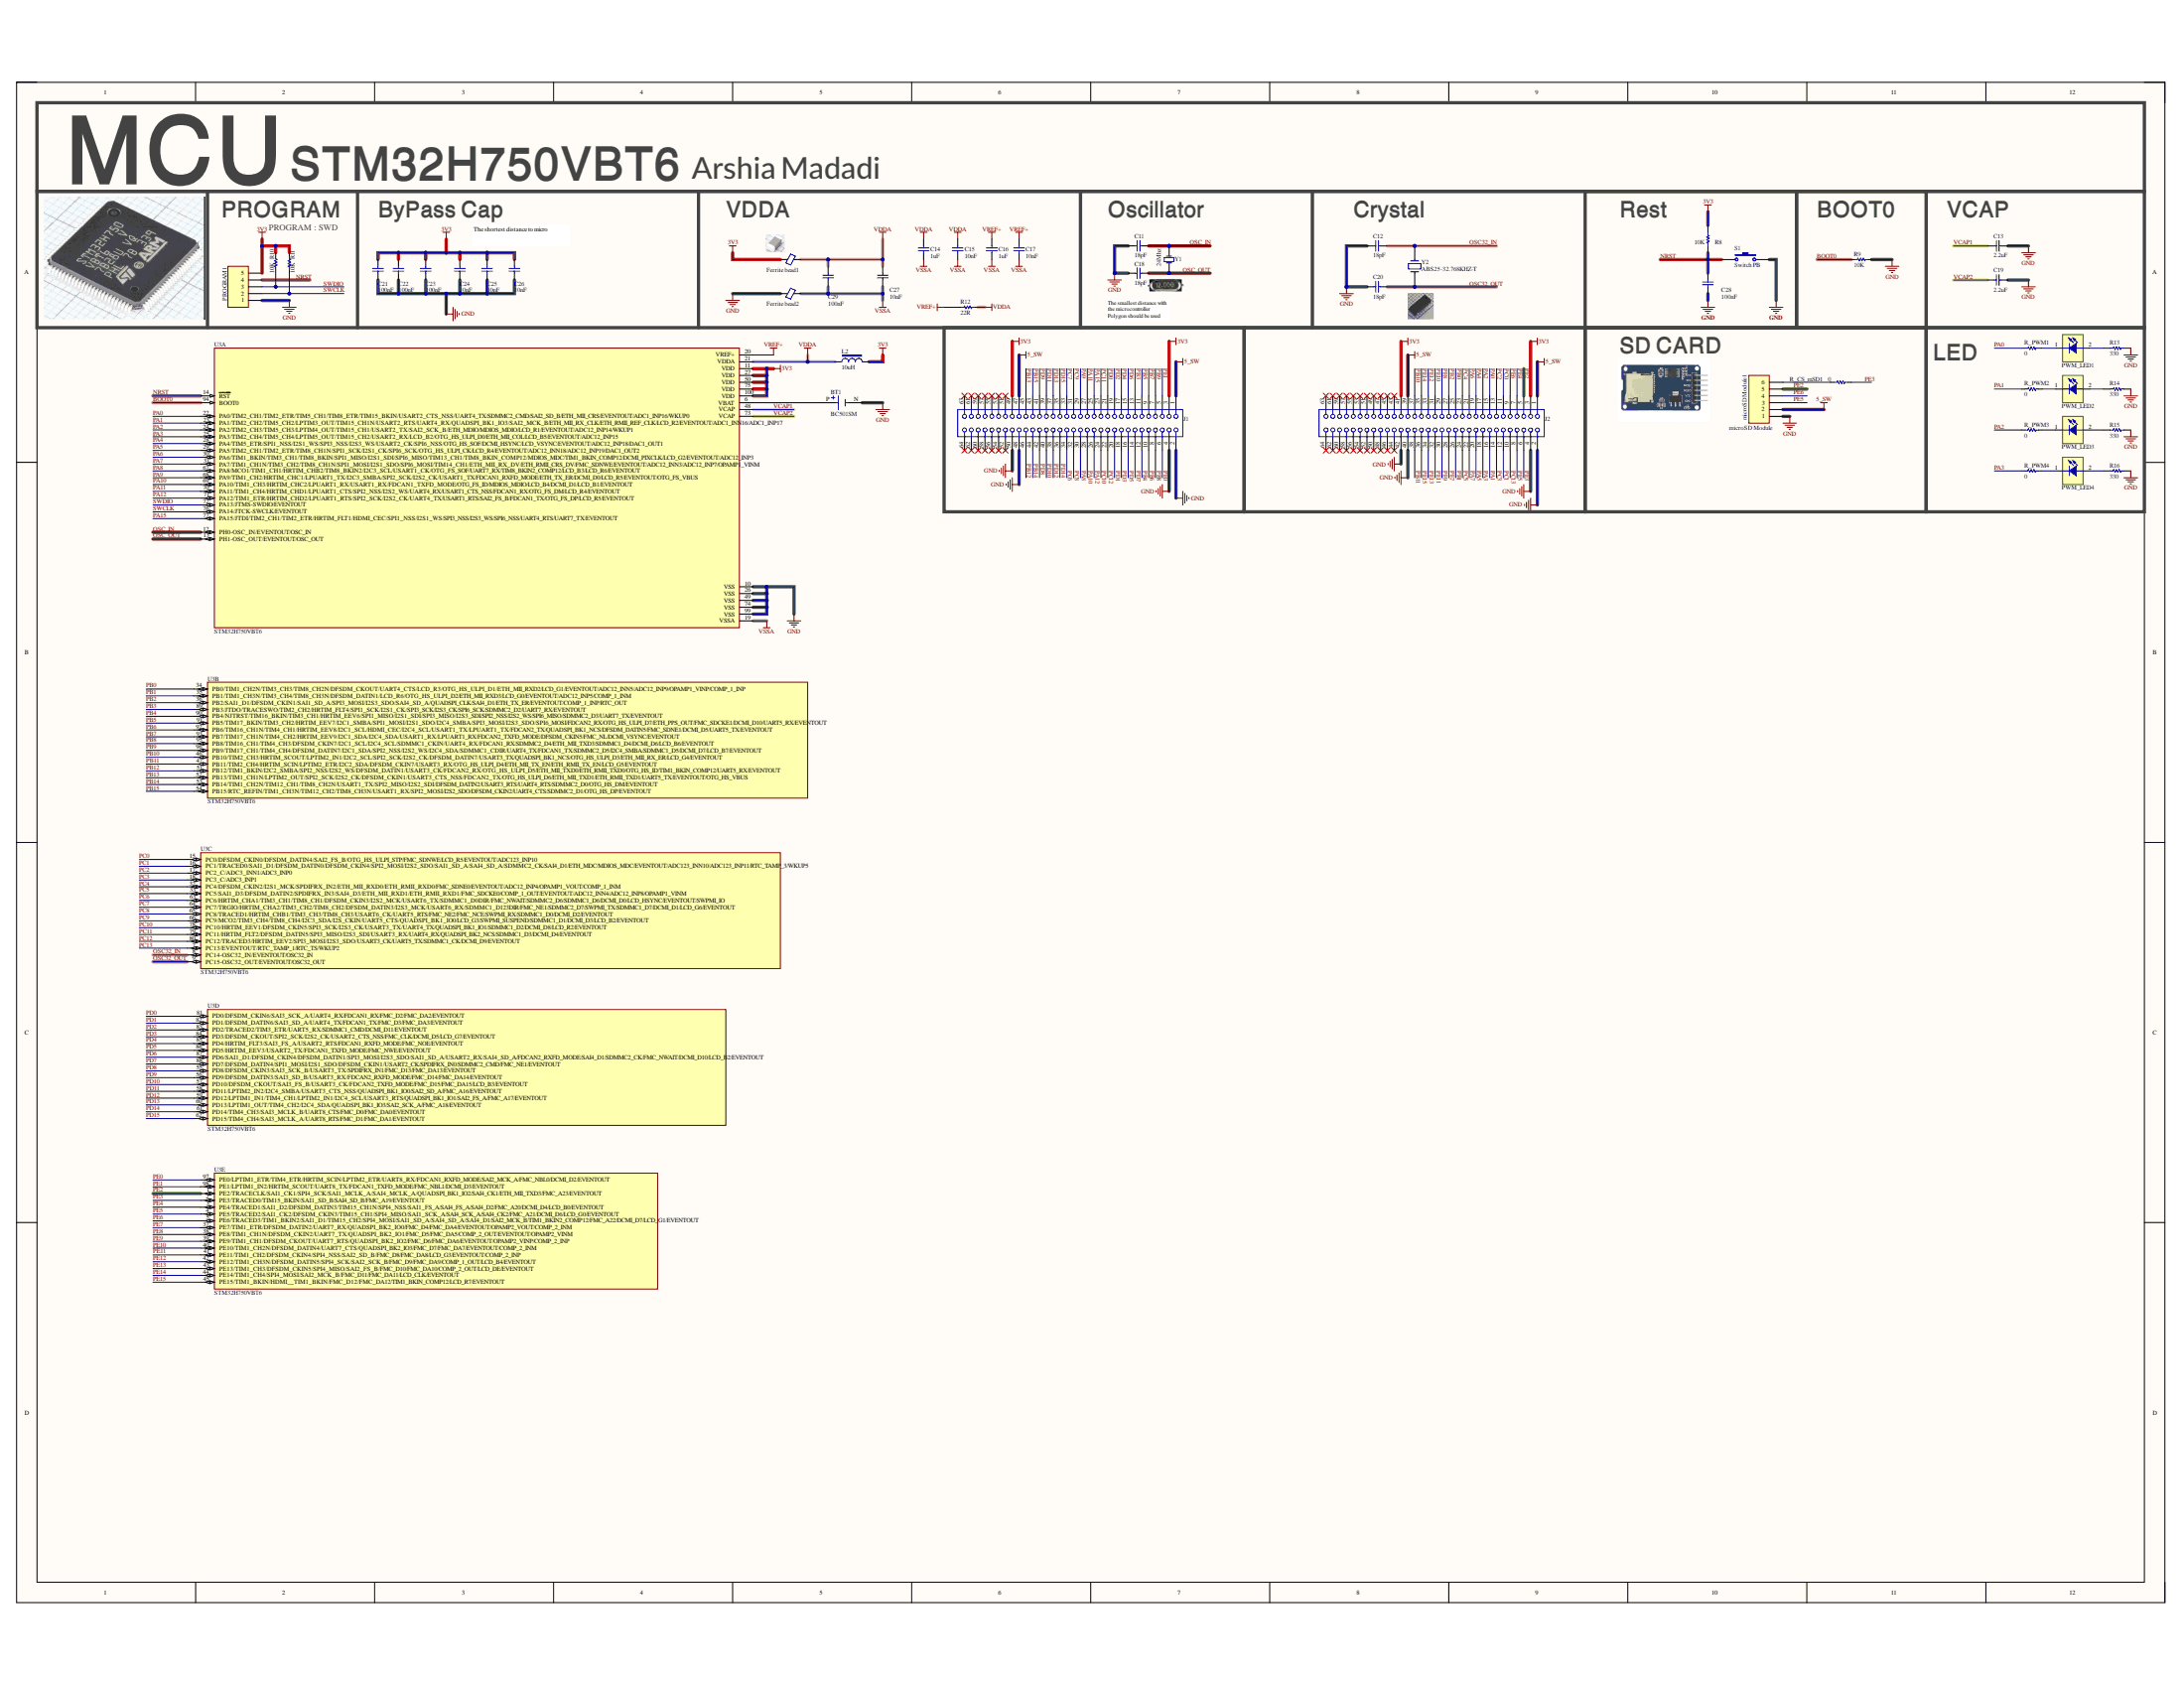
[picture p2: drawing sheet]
# Altium project OnePiece_Board.PrjPcb
2 sheets, 49 parts. Net scope: global (net labels, ports and power ports of the same name join across sheets).
Board file: OnePiece_Board.PcbDoc
Sheets:
  Power.SchDoc
  MCU_STM32H750VBT6.SchDoc

## Sheet Power.SchDoc
size 381 x 241 mm; SheetNumber: 1; SheetTotal: 1

## Sheet MCU_STM32H750VBT6.SchDoc
size A1; SheetNumber: 2; SheetTotal: 2

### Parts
BT1  BC501SM  [BAT_BC501SM]
C11  18pF  [MY_CAP_SMD_0603]
C12  18pF  [MY_CAP_SMD_0603]
C13  2.2uF  [MY_CAP_SMD_0603]
C14  1uF  [MY_CAP_SMD_0603]
C15  10nF  [MY_CAP_SMD_0603]
C16  1uF  [MY_CAP_SMD_0603]
C17  10nF  [MY_CAP_SMD_0603]
C18  18pF  [MY_CAP_SMD_0603]
C19  2.2uF  [MY_CAP_SMD_0603]
C20  18pF  [MY_CAP_SMD_0603]
C21  100nF  [MY_CAP_SMD_0603]
C22  100nF  [MY_CAP_SMD_0603]
C23  100nF  [MY_CAP_SMD_0603]
C24  10nF  [MY_CAP_SMD_0603]
C25  10nF  [MY_CAP_SMD_0603]
C26  10nF  [MY_CAP_SMD_0603]
C27  10nF  [MY_CAP_SMD_0603]
C28  100nF  [MY_CAP_SMD_0603]
C29  100nF  [MY_CAP_SMD_0603]
Ferrite_bead1  Ferrite Bead SMD  [FB1206]  (value not drawn)
Ferrite_bead2  Ferrite Bead SMD  [FB1206]  (value not drawn)
J1  61306421821  [61306421821]  (value not drawn)
J2  61306421821  [61306421821]  (value not drawn)
L2  10uH  [10UH]
microSD_Module1  microSD Module  [HDR1X6-1]
PROGRAM1  Header 5  [My_1X05]  (value not drawn)
PWM_LED1  SMD 1206 LED  [LED 1206]  (value not drawn)
PWM_LED2  SMD 1206 LED  [LED 1206]  (value not drawn)
PWM_LED3  SMD 1206 LED  [LED 1206]  (value not drawn)
PWM_LED4  SMD 1206 LED  [LED 1206]  (value not drawn)
R8  10K  [RESC4817X04N]
R9  10K  [0805]
R10  10K  [0805]
R11  10K  [0805]
R12  22R  [0805]
R13  330  [RESC3413X04N]
R14  330  [RESC3413X04N]
R15  330  [RESC3413X04N]
R16  330  [RESC3413X04N]
R_CS_mSD1  0  [0805]
R_PWM1  0  [0805]
R_PWM2  0  [0805]
R_PWM3  0  [0805]
R_PWM4  0  [0805]
S1  Switch PB  [SW-PB]
U3  STM32H750VBT6  [QFP50P1600X1600X160-100N]  (parts A,B,C,D,E of 5)
Y1  24Mhz  [Crystal]
Y2  ABS25-32.768KHZ-T  [MY_CRYSTAL_SMD 6 X 3.3]

### Blocks framed on the sheet
MCU: C11-C27 C29 Ferrite_bead1 Ferrite_bead2 PROGRAM1 R10-R12 Y1 Y2
Rest: C28 R8 S1
BOOT0: R9
SD CARD: microSD_Module1 R_CS_mSD1
LED: PWM_LED1-PWM_LED4 R13-R16 R_PWM1-R_PWM4

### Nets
3V3: C21.1 C22.1 C23.1 C24.1 C25.1 C26.1 Ferrite_bead1.1 J1.3 J1.49 J2.3 J2.41 L2.1 PROGRAM1.5 R8.2 R10.2 R11.2 U3.11(VDD) U3.27(VDD) U3.50(VDD) U3.75(VDD) U3.100(VDD)
5_SW: J1.1 J1.47 J2.1 J2.39 microSD_Module1.2
GND: BT1.N(NEG) C11.1 C12.1 C13.2 C18.1 C19.2 C20.1 C21.2 C22.2 C23.2 C24.2 C25.2 C26.2 C28.2 Ferrite_bead2.1 J1.2 J1.4 J1.48 J1.50 J2.2 J2.4 J2.40 J2.42 microSD_Module1.1 PROGRAM1.1 R9.2 R13.1 R14.1 R15.1 R16.1 S1.2 U3.10(VSS) U3.26(VSS) U3.49(VSS) U3.74(VSS) U3.99(VSS)
VDDA: C14.1 C15.1 C27.1 C29.1 Ferrite_bead1.2 L2.2 R12.2 U3.21(VDDA)
VREF+: C16.1 C17.1 R12.1 U3.20(VREF+)
VSSA: C14.2 C15.2 C16.2 C17.2 C27.2 C29.2 Ferrite_bead2.2 U3.19(VSSA)
BOOT0: R9.1 U3.94(BOOT0)
NRST: C28.1 PROGRAM1.4 R8.1 S1.1 U3.14(~{RST})
OSC32_IN: C12.2 U3.8(PC14-OSC32_IN/EVENTOUT/OSC32_IN) Y2.4
OSC32_OUT: C20.2 U3.9(PC15-OSC32_OUT/EVENTOUT/OSC32_OUT) Y2.2
OSC_IN: C11.2 U3.12(PH0-OSC_IN/EVENTOUT/OSC_IN) Y1.2(OSC2)
OSC_OUT: C18.2 U3.13(PH1-OSC_OUT/EVENTOUT/OSC_OUT) Y1.1(OSC1)
PA0: J2.15 R_PWM1.1 U3.22(PA0/TIM2_CH1/TIM2_ETR/TIM5_CH1/TIM8_ETR/TIM15_BKIN/USART2_CTS_NSS/UART4_TX/SDMMC2_CMD/SAI2_SD_B/ETH_MII_CRS/EVENTOUT/ADC1_INP16/WKUP0)
PA1: J2.16 R_PWM2.1 U3.23(PA1/TIM2_CH2/TIM5_CH2/LPTIM3_OUT/TIM15_CH1N/USART2_RTS/UART4_RX/QUADSPI_BK1_IO3/SAI2_MCK_B/ETH_MII_RX_CLK/ETH_RMII_REF_CLK/LCD_R2/EVENTOUT/ADC1_INN16/ADC1_INP17)
PA2: J2.17 R_PWM3.1 U3.24(PA2/TIM2_CH3/TIM5_CH3/LPTIM4_OUT/TIM15_CH1/USART2_TX/SAI2_SCK_B/ETH_MDIO/MDIOS_MDIO/LCD_R1/EVENTOUT/ADC12_INP14/WKUP1)
PA3: J2.18 R_PWM4.1 U3.25(PA3/TIM2_CH4/TIM5_CH4/LPTIM5_OUT/TIM15_CH2/USART2_RX/LCD_B2/OTG_HS_ULPI_D0/ETH_MII_COL/LCD_B5/EVENTOUT/ADC12_INP15)
PA4: J2.19 U3.28(PA4/TIM5_ETR/SPI1_NSS/I2S1_WS/SPI3_NSS/I2S3_WS/USART2_CK/SPI6_NSS/OTG_HS_SOF/DCMI_HSYNC/LCD_VSYNC/EVENTOUT/ADC12_INP18/DAC1_OUT1)
PA5: J2.20 U3.29(PA5/TIM2_CH1/TIM2_ETR/TIM8_CH1N/SPI1_SCK/I2S1_CK/SPI6_SCK/OTG_HS_ULPI_CK/LCD_R4/EVENTOUT/ADC12_INN18/ADC12_INP19/DAC1_OUT2)
PA6: J2.21 U3.30(PA6/TIM1_BKIN/TIM3_CH1/TIM8_BKIN/SPI1_MISO/I2S1_SDI/SPI6_MISO/TIM13_CH1/TIM8_BKIN_COMP12/MDIOS_MDC/TIM1_BKIN_COMP12/DCMI_PIXCLK/LCD_G2/EVENTOUT/ADC12_INP3)
PA7: J2.22 U3.31(PA7/TIM1_CH1N/TIM3_CH2/TIM8_CH1N/SPI1_MOSI/I2S1_SDO/SPI6_MOSI/TIM14_CH1/ETH_MII_RX_DV/ETH_RMII_CRS_DV/FMC_SDNWE/EVENTOUT/ADC12_INN3/ADC12_INP7/OPAMP1_VINM)
PA8: J1.30 U3.67(PA8/MCO1/TIM1_CH1/HRTIM_CHB2/TIM8_BKIN2/I2C3_SCL/USART1_CK/OTG_FS_SOF/UART7_RX/TIM8_BKIN2_COMP12/LCD_B3/LCD_R6/EVENTOUT)
PA9: J1.29 U3.68(PA9/TIM1_CH2/HRTIM_CHC1/LPUART1_TX/I2C3_SMBA/SPI2_SCK/I2S2_CK/USART1_TX/FDCAN1_RXFD_MODE/ETH_TX_ER/DCMI_D0/LCD_R5/EVENTOUT/OTG_FS_VBUS)
PA10: J1.28 U3.69(PA10/TIM1_CH3/HRTIM_CHC2/LPUART1_RX/USART1_RX/FDCAN1_TXFD_MODE/OTG_FS_ID/MDIOS_MDIO/LCD_B4/DCMI_D1/LCD_B1/EVENTOUT)
PA11: J1.27 U3.70(PA11/TIM1_CH4/HRTIM_CHD1/LPUART1_CTS/SPI2_NSS/I2S2_WS/UART4_RX/USART1_CTS_NSS/FDCAN1_RX/OTG_FS_DM/LCD_R4/EVENTOUT)
PA12: J1.26 U3.71(PA12/TIM1_ETR/HRTIM_CHD2/LPUART1_RTS/SPI2_SCK/I2S2_CK/UART4_TX/USART1_RTS/SAI2_FS_B/FDCAN1_TX/OTG_FS_DP/LCD_R5/EVENTOUT)
PA15: J1.25 U3.77(PA15/JTDI/TIM2_CH1/TIM2_ETR/HRTIM_FLT1/HDMI_CEC/SPI1_NSS/I2S1_WS/SPI3_NSS/I2S3_WS/SPI6_NSS/UART4_RTS/UART7_TX/EVENTOUT)
PB0: J2.25 U3.34(PB0/TIM1_CH2N/TIM3_CH3/TIM8_CH2N/DFSDM_CKOUT/UART4_CTS/LCD_R3/OTG_HS_ULPI_D1/ETH_MII_RXD2/LCD_G1/EVENTOUT/ADC12_INN5/ADC12_INP9/OPAMP1_VINP/COMP_1_INP)
PB1: J2.26 U3.35(PB1/TIM1_CH3N/TIM3_CH4/TIM8_CH3N/DFSDM_DATIN1/LCD_R6/OTG_HS_ULPI_D2/ETH_MII_RXD3/LCD_G0/EVENTOUT/ADC12_INP5/COMP_1_INM)
PB2: J2.27 U3.36(PB2/SAI1_D1/DFSDM_CKIN1/SAI1_SD_A/SPI3_MOSI/I2S3_SDO/SAI4_SD_A/QUADSPI_CLK/SAI4_D1/ETH_TX_ER/EVENTOUT/COMP_1_INP/RTC_OUT)
PB3: J1.13 U3.89(PB3/JTDO/TRACESWO/TIM2_CH2/HRTIM_FLT4/SPI1_SCK/I2S1_CK/SPI3_SCK/I2S3_CK/SPI6_SCK/SDMMC2_D2/UART7_RX/EVENTOUT)
PB4: J1.12 U3.90(PB4/NJTRST/TIM16_BKIN/TIM3_CH1/HRTIM_EEV6/SPI1_MISO/I2S1_SDI/SPI3_MISO/I2S3_SDI/SPI2_NSS/I2S2_WS/SPI6_MISO/SDMMC2_D3/UART7_TX/EVENTOUT)
PB5: J1.11 U3.91(PB5/TIM17_BKIN/TIM3_CH2/HRTIM_EEV7/I2C1_SMBA/SPI1_MOSI/I2S1_SDO/I2C4_SMBA/SPI3_MOSI/I2S3_SDO/SPI6_MOSI/FDCAN2_RX/OTG_HS_ULPI_D7/ETH_PPS_OUT/FMC_SDCKE1/DCMI_D10/UART5_RX/EVENTOUT)
PB6: J1.10 U3.92(PB6/TIM16_CH1N/TIM4_CH1/HRTIM_EEV8/I2C1_SCL/HDMI_CEC/I2C4_SCL/USART1_TX/LPUART1_TX/FDCAN2_TX/QUADSPI_BK1_NCS/DFSDM_DATIN5/FMC_SDNE1/DCMI_D5/UART5_TX/EVENTOUT)
PB7: J1.9 U3.93(PB7/TIM17_CH1N/TIM4_CH2/HRTIM_EEV9/I2C1_SDA/I2C4_SDA/USART1_RX/LPUART1_RX/FDCAN2_TXFD_MODE/DFSDM_CKIN5/FMC_NL/DCMI_VSYNC/EVENTOUT)
PB8: J1.8 U3.95(PB8/TIM16_CH1/TIM4_CH3/DFSDM_CKIN7/I2C1_SCL/I2C4_SCL/SDMMC1_CKIN/UART4_RX/FDCAN1_RX/SDMMC2_D4/ETH_MII_TXD3/SDMMC1_D4/DCMI_D6/LCD_B6/EVENTOUT)
PB9: J1.7 U3.96(PB9/TIM17_CH1/TIM4_CH4/DFSDM_DATIN7/I2C1_SDA/SPI2_NSS/I2S2_WS/I2C4_SDA/SDMMC1_CDIR/UART4_TX/FDCAN1_TX/SDMMC2_D5/I2C4_SMBA/SDMMC1_D5/DCMI_D7/LCD_B7/EVENTOUT)
PB10: J2.37 U3.46(PB10/TIM2_CH3/HRTIM_SCOUT/LPTIM2_IN1/I2C2_SCL/SPI2_SCK/I2S2_CK/DFSDM_DATIN7/USART3_TX/QUADSPI_BK1_NCS/OTG_HS_ULPI_D3/ETH_MII_RX_ER/LCD_G4/EVENTOUT)
PB11: J2.38 U3.47(PB11/TIM2_CH4/HRTIM_SCIN/LPTIM2_ETR/I2C2_SDA/DFSDM_CKIN7/USART3_RX/OTG_HS_ULPI_D4/ETH_MII_TX_EN/ETH_RMII_TX_EN/LCD_G5/EVENTOUT)
PB12: J1.46 U3.51(PB12/TIM1_BKIN/I2C2_SMBA/SPI2_NSS/I2S2_WS/DFSDM_DATIN1/USART3_CK/FDCAN2_RX/OTG_HS_ULPI_D5/ETH_MII_TXD0/ETH_RMII_TXD0/OTG_HS_ID/TIM1_BKIN_COMP12/UART5_RX/EVENTOUT)
PB13: J1.45 U3.52(PB13/TIM1_CH1N/LPTIM2_OUT/SPI2_SCK/I2S2_CK/DFSDM_CKIN1/USART3_CTS_NSS/FDCAN2_TX/OTG_HS_ULPI_D6/ETH_MII_TXD1/ETH_RMII_TXD1/UART5_TX/EVENTOUT/OTG_HS_VBUS)
PB14: J1.44 U3.53(PB14/TIM1_CH2N/TIM12_CH1/TIM8_CH2N/USART1_TX/SPI2_MISO/I2S2_SDI/DFSDM_DATIN2/USART3_RTS/UART4_RTS/SDMMC2_D0/OTG_HS_DM/EVENTOUT)
PB15: J1.43 U3.54(PB15/RTC_REFIN/TIM1_CH3N/TIM12_CH2/TIM8_CH3N/USART1_RX/SPI2_MOSI/I2S2_SDO/DFSDM_CKIN2/UART4_CTS/SDMMC2_D1/OTG_HS_DP/EVENTOUT)
PC0: J2.11 U3.15(PC0/DFSDM_CKIN0/DFSDM_DATIN4/SAI2_FS_B/OTG_HS_ULPI_STP/FMC_SDNWE/LCD_R5/EVENTOUT/ADC123_INP10)
PC1: J2.12 U3.16(PC1/TRACED0/SAI1_D1/DFSDM_DATIN0/DFSDM_CKIN4/SPI2_MOSI/I2S2_SDO/SAI1_SD_A/SAI4_SD_A/SDMMC2_CK/SAI4_D1/ETH_MDC/MDIOS_MDC/EVENTOUT/ADC123_INN10/ADC123_INP11/RTC_TAMP_3/WKUP5)
PC2: J2.13 U3.17(PC2_C/ADC3_INN1/ADC3_INP0)
PC3: J2.14 U3.18(PC3_C/ADC3_INP1)
PC4: J2.23 U3.32(PC4/DFSDM_CKIN2/I2S1_MCK/SPDIFRX_IN2/ETH_MII_RXD0/ETH_RMII_RXD0/FMC_SDNE0/EVENTOUT/ADC12_INP4/OPAMP1_VOUT/COMP_1_INM)
PC5: J2.24 U3.33(PC5/SAI1_D3/DFSDM_DATIN2/SPDIFRX_IN3/SAI4_D3/ETH_MII_RXD1/ETH_RMII_RXD1/FMC_SDCKE0/COMP_1_OUT/EVENTOUT/ADC12_INN4/ADC12_INP8/OPAMP1_VINM)
PC6: J1.34 U3.63(PC6/HRTIM_CHA1/TIM3_CH1/TIM8_CH1/DFSDM_CKIN3/I2S2_MCK/USART6_TX/SDMMC1_D0DIR/FMC_NWAIT/SDMMC2_D6/SDMMC1_D6/DCMI_D0/LCD_HSYNC/EVENTOUT/SWPMI_IO)
PC7: J1.33 U3.64(PC7/TRGIO/HRTIM_CHA2/TIM3_CH2/TIM8_CH2/DFSDM_DATIN3/I2S3_MCK/USART6_RX/SDMMC1_D123DIR/FMC_NE1/SDMMC2_D7/SWPMI_TX/SDMMC1_D7/DCMI_D1/LCD_G6/EVENTOUT)
PC8: J1.32 U3.65(PC8/TRACED1/HRTIM_CHB1/TIM3_CH3/TIM8_CH3/USART6_CK/UART5_RTS/FMC_NE2/FMC_NCE/SWPMI_RX/SDMMC1_D0/DCMI_D2/EVENTOUT)
PC9: J1.31 U3.66(PC9/MCO2/TIM3_CH4/TIM8_CH4/I2C3_SDA/I2S_CKIN/UART5_CTS/QUADSPI_BK1_IO0/LCD_G3/SWPMI_SUSPEND/SDMMC1_D1/DCMI_D3/LCD_B2/EVENTOUT)
PC10: J1.24 U3.78(PC10/HRTIM_EEV1/DFSDM_CKIN5/SPI3_SCK/I2S3_CK/USART3_TX/UART4_TX/QUADSPI_BK1_IO1/SDMMC1_D2/DCMI_D8/LCD_R2/EVENTOUT)
PC11: J1.23 U3.79(PC11/HRTIM_FLT2/DFSDM_DATIN5/SPI3_MISO/I2S3_SDI/USART3_RX/UART4_RX/QUADSPI_BK2_NCS/SDMMC1_D3/DCMI_D4/EVENTOUT)
PC12: J1.22 U3.80(PC12/TRACED3/HRTIM_EEV2/SPI3_MOSI/I2S3_SDO/USART3_CK/UART5_TX/SDMMC1_CK/DCMI_D9/EVENTOUT)
PC13: J2.10 U3.7(PC13/EVENTOUT/RTC_TAMP_1/RTC_TS/WKUP2)
PD0: J1.21 U3.81(PD0/DFSDM_CKIN6/SAI3_SCK_A/UART4_RX/FDCAN1_RX/FMC_D2/FMC_DA2/EVENTOUT)
PD1: J1.20 U3.82(PD1/DFSDM_DATIN6/SAI3_SD_A/UART4_TX/FDCAN1_TX/FMC_D3/FMC_DA3/EVENTOUT)
PD2: J1.19 U3.83(PD2/TRACED2/TIM3_ETR/UART5_RX/SDMMC1_CMD/DCMI_D11/EVENTOUT)
PD3: J1.18 U3.84(PD3/DFSDM_CKOUT/SPI2_SCK/I2S2_CK/USART2_CTS_NSS/FMC_CLK/DCMI_D5/LCD_G7/EVENTOUT)
PD4: J1.17 U3.85(PD4/HRTIM_FLT3/SAI3_FS_A/USART2_RTS/FDCAN1_RXFD_MODE/FMC_NOE/EVENTOUT)
PD5: J1.16 U3.86(PD5/HRTIM_EEV3/USART2_TX/FDCAN1_TXFD_MODE/FMC_NWE/EVENTOUT)
PD6: J1.15 U3.87(PD6/SAI1_D1/DFSDM_CKIN4/DFSDM_DATIN1/SPI3_MOSI/I2S3_SDO/SAI1_SD_A/USART2_RX/SAI4_SD_A/FDCAN2_RXFD_MODE/SAI4_D1/SDMMC2_CK/FMC_NWAIT/DCMI_D10/LCD_B2/EVENTOUT)
PD7: J1.14 U3.88(PD7/DFSDM_DATIN4/SPI1_MOSI/I2S1_SDO/DFSDM_CKIN1/USART2_CK/SPDIFRX_IN0/SDMMC2_CMD/FMC_NE1/EVENTOUT)
PD8: J1.42 U3.55(PD8/DFSDM_CKIN3/SAI3_SCK_B/USART3_TX/SPDIFRX_IN1/FMC_D13/FMC_DA13/EVENTOUT)
PD9: J1.41 U3.56(PD9/DFSDM_DATIN3/SAI3_SD_B/USART3_RX/FDCAN2_RXFD_MODE/FMC_D14/FMC_DA14/EVENTOUT)
PD10: J1.40 U3.57(PD10/DFSDM_CKOUT/SAI3_FS_B/USART3_CK/FDCAN2_TXFD_MODE/FMC_D15/FMC_DA15/LCD_B3/EVENTOUT)
PD11: J1.39 U3.58(PD11/LPTIM2_IN2/I2C4_SMBA/USART3_CTS_NSS/QUADSPI_BK1_IO0/SAI2_SD_A/FMC_A16/EVENTOUT)
PD12: J1.38 U3.59(PD12/LPTIM1_IN1/TIM4_CH1/LPTIM2_IN1/I2C4_SCL/USART3_RTS/QUADSPI_BK1_IO1/SAI2_FS_A/FMC_A17/EVENTOUT)
PD13: J1.37 U3.60(PD13/LPTIM1_OUT/TIM4_CH2/I2C4_SDA/QUADSPI_BK1_IO3/SAI2_SCK_A/FMC_A18/EVENTOUT)
PD14: J1.36 U3.61(PD14/TIM4_CH3/SAI3_MCLK_B/UART8_CTS/FMC_D0/FMC_DA0/EVENTOUT)
PD15: J1.35 U3.62(PD15/TIM4_CH4/SAI3_MCLK_A/UART8_RTS/FMC_D1/FMC_DA1/EVENTOUT)
PE0: J1.6 U3.97(PE0/LPTIM1_ETR/TIM4_ETR/HRTIM_SCIN/LPTIM2_ETR/UART8_RX/FDCAN1_RXFD_MODE/SAI2_MCK_A/FMC_NBL0/DCMI_D2/EVENTOUT)
PE1: J1.5 U3.98(PE1/LPTIM1_IN2/HRTIM_SCOUT/UART8_TX/FDCAN1_TXFD_MODE/FMC_NBL1/DCMI_D3/EVENTOUT)
PE2: J2.5 microSD_Module1.5 U3.1(PE2/TRACECLK/SAI1_CK1/SPI4_SCK/SAI1_MCLK_A/SAI4_MCLK_A/QUADSPI_BK1_IO2/SAI4_CK1/ETH_MII_TXD3/FMC_A23/EVENTOUT)
PE3: J2.6 R_CS_mSD1.1 U3.2(PE3/TRACED0/TIM15_BKIN/SAI1_SD_B/SAI4_SD_B/FMC_A19/EVENTOUT)
PE4: J2.7 U3.3(PE4/TRACED1/SAI1_D2/DFSDM_DATIN3/TIM15_CH1N/SPI4_NSS/SAI1_FS_A/SAI4_FS_A/SAI4_D2/FMC_A20/DCMI_D4/LCD_B0/EVENTOUT)
PE5: J2.8 microSD_Module1.3 U3.4(PE5/TRACED2/SAI1_CK2/DFSDM_CKIN3/TIM15_CH1/SPI4_MISO/SAI1_SCK_A/SAI4_SCK_A/SAI4_CK2/FMC_A21/DCMI_D6/LCD_G0/EVENTOUT)
PE6: J2.9 microSD_Module1.4 U3.5(PE6/TRACED3/TIM1_BKIN2/SAI1_D1/TIM15_CH2/SPI4_MOSI/SAI1_SD_A/SAI4_SD_A/SAI4_D1/SAI2_MCK_B/TIM1_BKIN2_COMP12/FMC_A22/DCMI_D7/LCD_G1/EVENTOUT)
PE7: J2.28 U3.37(PE7/TIM1_ETR/DFSDM_DATIN2/UART7_RX/QUADSPI_BK2_IO0/FMC_D4/FMC_DA4/EVENTOUT/OPAMP2_VOUT/COMP_2_INM)
PE8: J2.29 U3.38(PE8/TIM1_CH1N/DFSDM_CKIN2/UART7_TX/QUADSPI_BK2_IO1/FMC_D5/FMC_DA5/COMP_2_OUT/EVENTOUT/OPAMP2_VINM)
PE9: J2.30 U3.39(PE9/TIM1_CH1/DFSDM_CKOUT/UART7_RTS/QUADSPI_BK2_IO2/FMC_D6/FMC_DA6/EVENTOUT/OPAMP2_VINP/COMP_2_INP)
PE10: J2.31 U3.40(PE10/TIM1_CH2N/DFSDM_DATIN4/UART7_CTS/QUADSPI_BK2_IO3/FMC_D7/FMC_DA7/EVENTOUT/COMP_2_INM)
PE11: J2.32 U3.41(PE11/TIM1_CH2/DFSDM_CKIN4/SPI4_NSS/SAI2_SD_B/FMC_D8/FMC_DA8/LCD_G3/EVENTOUT/COMP_2_INP)
PE12: J2.33 U3.42(PE12/TIM1_CH3N/DFSDM_DATIN5/SPI4_SCK/SAI2_SCK_B/FMC_D9/FMC_DA9/COMP_1_OUT/LCD_B4/EVENTOUT)
PE13: J2.34 U3.43(PE13/TIM1_CH3/DFSDM_CKIN5/SPI4_MISO/SAI2_FS_B/FMC_D10/FMC_DA10/COMP_2_OUT/LCD_DE/EVENTOUT)
PE14: J2.35 U3.44(PE14/TIM1_CH4/SPI4_MOSI/SAI2_MCK_B/FMC_D11/FMC_DA11/LCD_CLK/EVENTOUT)
PE15: J2.36 U3.45(PE15/TIM1_BKIN/HDMI__TIM1_BKIN/FMC_D12/FMC_DA12/TIM1_BKIN_COMP12/LCD_R7/EVENTOUT)
SWCLK: PROGRAM1.2 R11.1 U3.76(PA14/JTCK-SWCLK/EVENTOUT)
SWDIO: PROGRAM1.3 R10.1 U3.72(PA13/JTMS-SWDIO/EVENTOUT)
VCAP1: C13.1 U3.48(VCAP)
VCAP2: C19.1 U3.73(VCAP)
NetBT1_P: BT1.P(POS) U3.6(VBAT)
NetmicroSD_Module1_6: microSD_Module1.6 R_CS_mSD1.2
NetPWM_LED1_1: PWM_LED1.1 R_PWM1.2
NetPWM_LED1_2: PWM_LED1.2 R13.2
NetPWM_LED2_1: PWM_LED2.1 R_PWM2.2
NetPWM_LED2_2: PWM_LED2.2 R14.2
NetPWM_LED3_1: PWM_LED3.1 R_PWM3.2
NetPWM_LED3_2: PWM_LED3.2 R15.2
NetPWM_LED4_1: PWM_LED4.1 R_PWM4.2
NetPWM_LED4_2: PWM_LED4.2 R16.2

Not connected (* = marked no-connect by the designer): J1 51* 52* 53* 54* 55* 56* 57* 58* 59* 60* 61* 62* 63* 64*; J2 43* 44* 45* 46* 47* 48* 49* 50* 51* 52* 53* 54* 55* 56* 57* 58* 59* 60* 61* 62* 63* 64*; Y2 1 3

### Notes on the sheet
- STM32H750VBT6
- Arshia Madadi
- PROGRAM
- PROGRAM : SWD
- ByPass Cap
- The shortest distance to micro
- VDDA
- Oscillator
- (near C12) Crystal
- (near C13) VCAP
- The smallest distance with the microcontroller
  Polygon should be used
